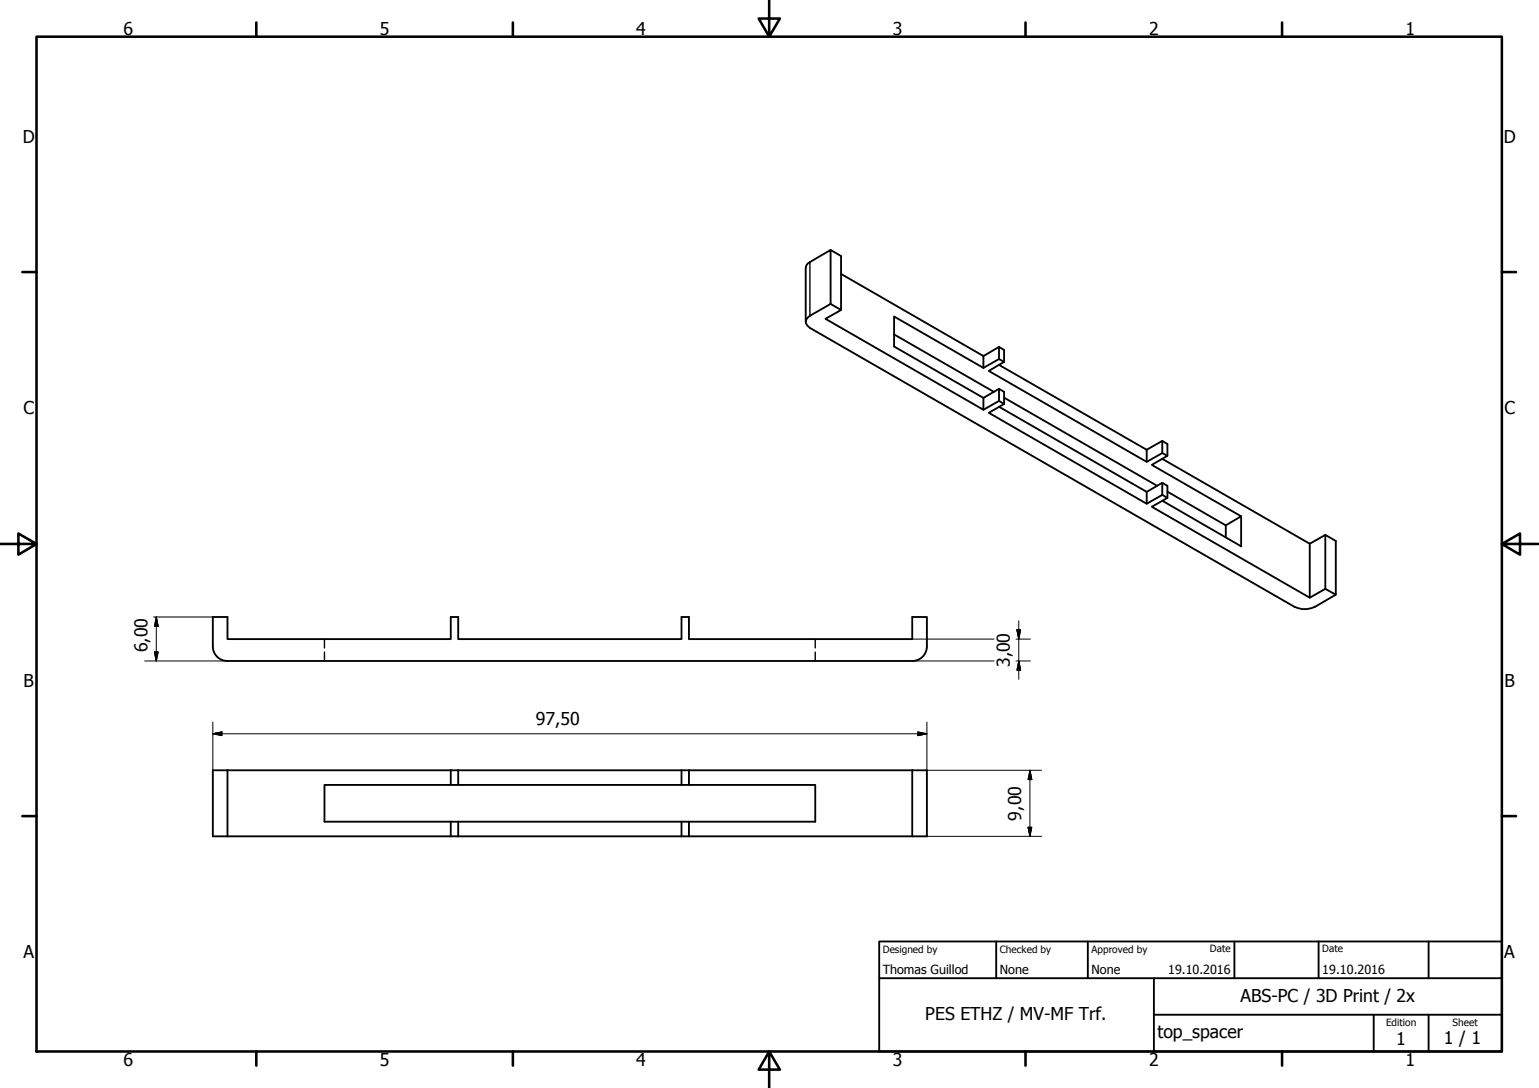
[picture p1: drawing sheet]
<svg xmlns="http://www.w3.org/2000/svg" width="420mm" height="297mm" viewBox="0 0 420 297" stroke-linecap="round" stroke-linejoin="round" font-family="sans-serif">
<!-- layer: Visible (ISO) -->
<g fill="none" stroke="#000" stroke-width=".51">
<path d="M221.1 71.6l5.7-3.4v14.8l-5.7 3.2a1.78 1.78 0 0 0-1.1 1.7 1.78 1.78 0 0 0 1.1 1.6l132.3 76.2M226.8 68.2l2.8 1.7v14.7M229.6 74.8l38.9 22.4 4.2-2.5M226.8 83l2.8 1.6M229.6 84.6l-4.2 2.4 43.1 24.9 4.2-2.4M244.1 91.3l27.2 15.7M268.5 97.2v3.2M272.7 99.6l40.4 23.2 4.2-2.4M272.7 94.7l1.4 .9v3.2M272.7 94.7v3.3M268.5 100.4l-24.4-14v8.2l24.4 14 4.2-2.4 1.4 .8v3.3M268.5 100.4l4.2-2.4 1.4 .8-4.2 2.5 43.2 24.8 4.2-2.4 1.4 .7-4.2 2.5 24.3 14.1-4.2 2.4"/>
<path d="M268.5 108.6v3.3M272.7 111l40.4 23.3 4.2-2.5 1.4 .8v3.3M272.7 109.5l1.4 .8M272.7 106.2v3.3M274.1 110.3l-4.2 2.4 43.2 24.8 4.2-2.4M274.1 108.6l41.8 24M313.1 122.8v3.3M313.1 134.3v3.2M317.3 125.3l40.3 23.1 4.2-2.4M317.3 135.1l1.4 .8M317.3 120.4l1.4 .8v3.2M317.3 120.4v3.3"/>
<path d="M317.3 131.8v3.3M317.3 136.7l21.5 12.4v-8.1M318.7 135.9l-4.2 2.5 43.1 24.8 4.2-2.4M318.7 134.2l15.9 9.2M334.6 143.4v3.3M357.6 148.4v14.8M361.8 146l2.9 1.7v14.7M361.8 146v14.8M58.1 176.5a4 4 0 0 0 4 4M58.1 176.5v-8h4v6h61v-6h2v6h61v-6h2v6h60.9v-6h4v8M253 176.5a4 4 0 0 1-3.9 4h-187M361.8 160.8l2.9 1.6-5.7 3.3"/>
<path d="M58.1 210.3h194.9v18h-194.9zM62.1 210.3v18M88.6 214.3h134v10h-134zM123.1 210.3v4M125.1 210.3v4M186.1 210.3v4M188.1 210.3v4M249 210.3v18M123.1 224.3v4M125.1 224.3v4M186.1 224.3v4M188.1 224.3v4"/>
</g>
<!-- layer: Hidden (ISO) -->
<path d="M88.6 174.5v2.4M88.6 178v2.5M222.6 174.5v2.4M222.6 178v2.5" fill="none" stroke="#000" stroke-width=".38"/>
<!-- layer: Visible Narrow (ISO) -->
<path d="M221.1 71.6v14.6" fill="none" stroke="#000" stroke-width=".38"/>
<path d="M221.1 71.6l-.6 .4-.5 1.1v14.8M353.4 165.7a6.3 6.3 0 0 0 5.6 0" fill="none" stroke="#000" stroke-width=".51"/>
<!-- layer: Border (ISO) -->
<g fill="none" stroke="#000" stroke-width=".7">
<path d="M10 10h400v277.1h-400zM70 6.1v3.9M140 6.1v3.9M210 0v10l-2.9-4.9h5.8l-2.9 4.9M280 6.1v3.9M350 6.1v3.9M6.1 74.3h3.9M410 74.3h3.9M0 148.5h10l-5-2.8v5.7l5-2.9M410 148.5l5 2.9v-5.7l-5 2.8h10M6.1 222.8h3.9M410 222.8h3.9"/>
<path d="M70 287.1v3.8M140 287.1v3.8M210 287.1l2.9 4.9h-5.8l2.9-4.9v9.9M280 287.1v3.8M350 287.1v3.8"/>
</g>
<!-- layer: Title (ISO) -->
<path d="M240 257h170v30.1h-170zM272 257v10.1M297 257v10.1M337 257v10.1M360 257v10.1M390 257v10.1M240 267.1h170M315 277h95M315 267.1v20M375 277v10.1M390 277v10.1" fill="none" stroke="#000" stroke-width=".51"/>
<!-- layer: Dimension (ISO) -->
<g fill="none" stroke="#000" stroke-width=".27">
<path d="M41.9 168.5h16.2M42.2 178h1l-.5 2.5zM42.7 168.5l.5 2.5h-1zM42.7 168.5v12M249 174.5h22.4M277.4 174.5h3.9M277.6 171.9h1l-.5 2.6zM278.1 169.5v16M39.5 180.5h22.6M58.1 197.2v13.1M249 180.5h22.4M250.6 199.8l2.4 .5-2.4 .5z"/>
<path d="M253 197.2v13.1h31.4M277.4 180.5h3.9M278.1 180.5l.5 2.5h-1zM58.1 200.3l2.5-.5v1zM58.1 200.3h194.9M281.2 210.3l.5 2.5h-1zM281.2 210.3v18M253 228.3h31.4M280.7 225.9h1l-.5 2.4z"/>
</g>
<g fill="#000" stroke="#000" stroke-width=".27">
<path d="M42.2 178l.5 2.5zM42.2 178h1l-.5 2.5zM42.7 168.5l.5 2.5zM42.7 168.5l.5 2.5h-1zM277.6 171.9l.5 2.6zM277.6 171.9h1l-.5 2.6zM58.1 200.3l2.5-.5zM58.1 200.3l2.5-.5v1zM278.1 180.5l.5 2.5zM278.1 180.5l.5 2.5h-1zM250.6 200.8l2.4-.5zM250.6 199.8l2.4 .5-2.4 .5z"/>
<path d="M281.2 210.3l.5 2.5zM281.2 210.3l.5 2.5h-1zM280.7 225.9l.5 2.4zM280.7 225.9h1l-.5 2.4z"/>
</g>
<g font-size="4.8">
<text x="33.7" y="9.6">6</text>
<text x="103.7" y="9.6">5</text>
<text x="173.7" y="9.6">4</text>
<text x="243.7" y="9.6">3</text>
<text x="313.7" y="9.6">2</text>
<text x="383.7" y="9.6">1</text>
<text x="6.2" y="38.9">D</text>
<text x="410.5" y="38.9">D</text>
<text x="6.4" y="113.1">C</text>
<text x="410.7" y="113.1">C</text>
<text x="40.3" y="178.1" transform="rotate(-90 40.3 178.1)">6,00</text>
<text x="275.7" y="182.1" transform="rotate(-90 275.7 182.1)">3,00</text>
<text x="6.4" y="187.4">B</text>
<text x="410.7" y="187.4">B</text>
<text x="146.3" y="197.9">97,50</text>
<text x="278.8" y="224" transform="rotate(-90 278.8 224)">9,00</text>
<text x="6.4" y="261.7">A</text>
<text x="410.7" y="261.7">A</text>
<text x="338.7" y="273.5">ABS-PC / 3D Print / 2x</text>
<text x="252.6" y="278.6">PES ETHZ / MV-MF Trf.</text>
<text x="316" y="283.3">top_spacer</text>
<text x="381.2" y="285.3">1</text>
<text x="394.2" y="285">1 / 1</text>
<text x="33.7" y="290.9">6</text>
<text x="103.7" y="290.9">5</text>
<text x="173.7" y="290.9">4</text>
<text x="243.7" y="290.9">3</text>
<text x="313.7" y="290.9">2</text>
<text x="383.7" y="290.9">1</text>
</g>
<g font-size="3.4">
<text x="241" y="266">Thomas Guillod</text>
<text x="273" y="266">None</text>
<text x="298" y="266">None</text>
<text x="318.9" y="266">19.10.2016</text>
<text x="361" y="266">19.10.2016</text>
</g>
<g font-size="2.7">
<text x="241" y="260.1">Designed by</text>
<text x="273" y="260.1">Checked by</text>
<text x="298" y="260.1">Approved by</text>
<text x="330.3" y="260">Date</text>
<text x="361" y="260">Date</text>
<text x="378.4" y="280.1">Edition</text>
<text x="396.6" y="280.1">Sheet</text>
</g>
</svg>
